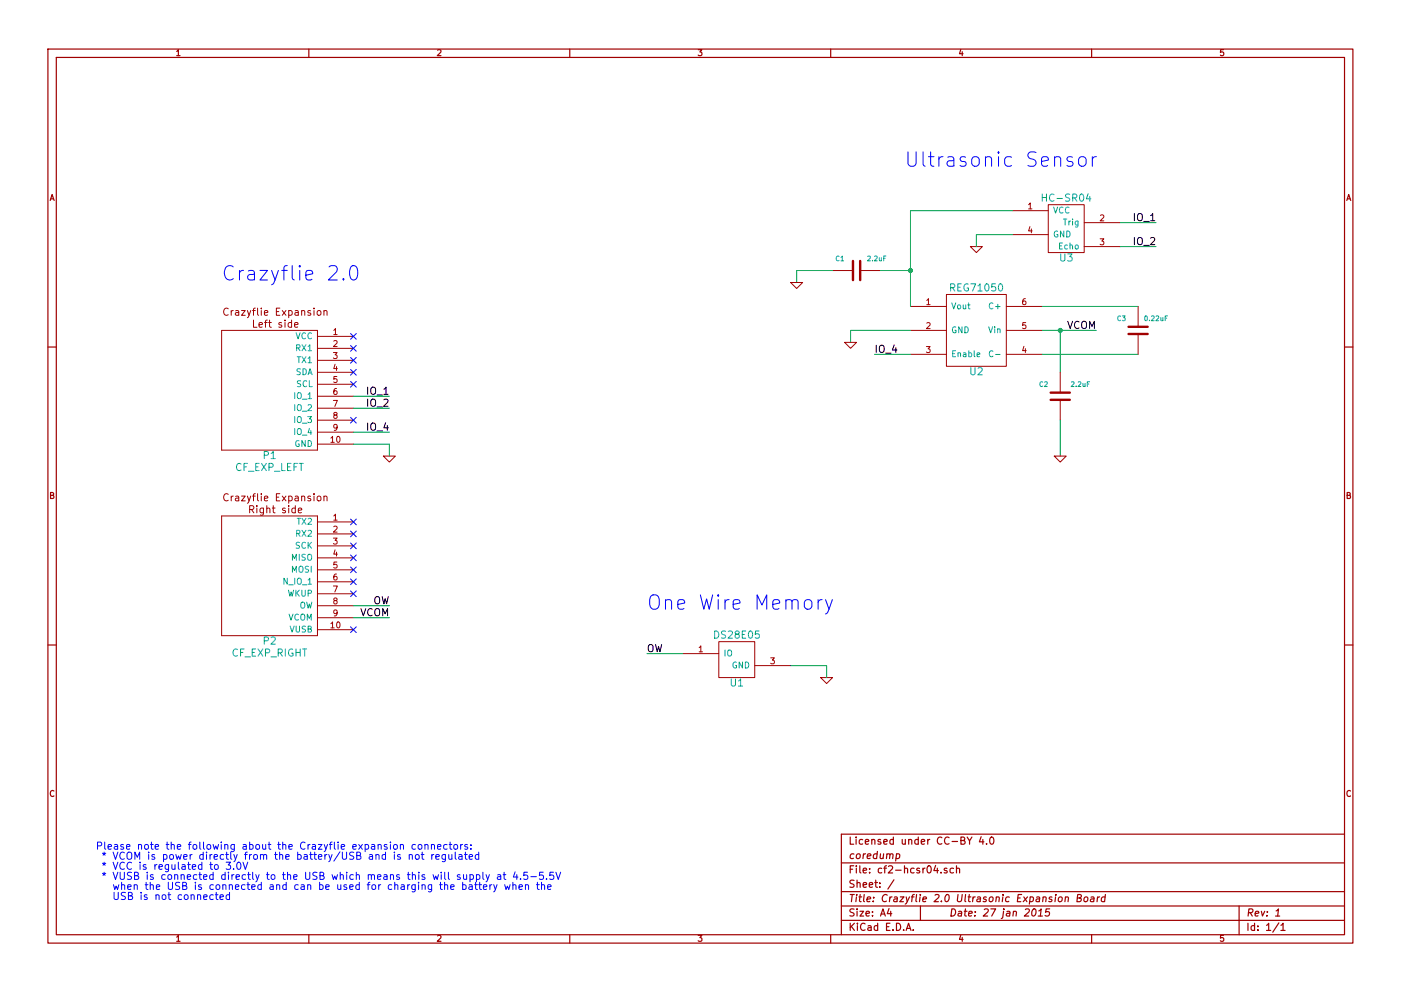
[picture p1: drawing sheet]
EESchema Schematic File Version 2
LIBS:power
LIBS:device
LIBS:transistors
LIBS:conn
LIBS:linear
LIBS:regul
LIBS:74xx
LIBS:cmos4000
LIBS:adc-dac
LIBS:memory
LIBS:xilinx
LIBS:special
LIBS:microcontrollers
LIBS:dsp
LIBS:microchip
LIBS:analog_switches
LIBS:motorola
LIBS:texas
LIBS:intel
LIBS:audio
LIBS:interface
LIBS:digital-audio
LIBS:philips
LIBS:display
LIBS:cypress
LIBS:siliconi
LIBS:opto
LIBS:atmel
LIBS:contrib
LIBS:valves
LIBS:cf2-hcsr04
LIBS:cf2-hcsr04-cache
EELAYER 27 0
EELAYER END
$Descr A4 11693 8268
encoding utf-8
Sheet 1 1
Title "Crazyflie 2.0 Ultrasonic Expansion Board"
Date "27 jan 2015"
Rev "1"
Comp "coredump"
Comment1 "Licensed under CC-BY 4.0"
Comment2 ""
Comment3 ""
Comment4 ""
$EndDescr
$Comp
L CF_EXP_LEFT P1
U 1 1
P 2250 3250
F 0 "P1" H 2250 2700 60  0000 C CNN
F 1 "CF_EXP_LEFT" H 2250 2600 60  0000 C CNN
F 2 "" H 2400 2600 60  0000 C CNN
F 3 "" H 2400 2600 60  0000 C CNN
	1    2250 3250
	1    0    0    -1  
$EndComp
$Comp
L CF_EXP_RIGHT P2
U 1 1
P 2250 4800
F 0 "P2" H 2250 4250 60  0000 C CNN
F 1 "CF_EXP_RIGHT" H 2250 4150 60  0000 C CNN
F 2 "" H 2400 4150 60  0000 C CNN
F 3 "" H 2400 4150 60  0000 C CNN
	1    2250 4800
	1    0    0    -1  
$EndComp
Text Notes 800  7100 0    60   ~ 0
Please note the following about the Crazyflie expansion connectors:\n * VCOM is power directly from the battery/USB and is not regulated\n * VCC is regulated to 3.0V\n * VUSB is connected directly to the USB which means this will supply at 4.5-5.5V\n   when the USB is connected and can be used for charging the battery when the\n   USB is not connected
$Comp
L REG71050 U2
U 1 1
P 8150 2750
F 0 "U2" H 8150 2400 60  0000 C CNN
F 1 "REG71050" H 8150 3100 60  0000 C CNN
F 2 "" H 8150 2750 60  0000 C CNN
F 3 "" H 8150 2750 60  0000 C CNN
	1    8150 2750
	1    0    0    -1  
$EndComp
$Comp
L C C3
U 1 1
P 9500 2750
F 0 "C3" H 9600 2650 40  0000 L CNN
F 1 "0.22uF" H 9250 2650 40  0000 L CNN
F 2 "~" H 9538 2600 30  0000 C CNN
F 3 "~" H 9500 2750 60  0000 C CNN
	1    9500 2750
	-1   0    0    1   
$EndComp
$Comp
L C C1
U 1 1
P 7150 2250
F 0 "C1" V 7250 2350 40  0000 L CNN
F 1 "2.2uF" V 7250 2000 40  0000 L CNN
F 2 "~" H 7188 2100 30  0000 C CNN
F 3 "~" H 7150 2250 60  0000 C CNN
	1    7150 2250
	0    -1   -1   0   
$EndComp
$Comp
L DS28E05 U1
U 1 1
P 6150 5500
F 0 "U1" H 6150 5300 60  0000 C CNN
F 1 "DS28E05" H 6150 5700 60  0000 C CNN
F 2 "" H 6150 5500 60  0000 C CNN
F 3 "" H 6150 5500 60  0000 C CNN
	1    6150 5500
	1    0    0    -1  
$EndComp
Text Label 7300 2950 0    60   ~ 0
IO_4
Text Label 3250 3600 2    60   ~ 0
IO_4
Text Label 9150 2750 2    60   ~ 0
VCOM
Text Label 3250 5150 2    60   ~ 0
VCOM
Text Label 3250 5050 2    60   ~ 0
OW
$Comp
L C C2
U 1 1
P 8850 3300
F 0 "C2" H 8950 3200 40  0000 L CNN
F 1 "2.2uF" H 8600 3200 40  0000 L CNN
F 2 "~" H 8888 3150 30  0000 C CNN
F 3 "~" H 8850 3300 60  0000 C CNN
	1    8850 3300
	-1   0    0    1   
$EndComp
Text Label 5400 5450 0    60   ~ 0
OW
Text Notes 7550 1400 0    120  ~ 0
Ultrasonic Sensor
Text Notes 5400 5100 0    120  ~ 0
One Wire Memory
$Comp
L HC-SR04 U3
U 1 1
P 8900 1900
F 0 "U3" H 8900 1650 60  0000 C CNN
F 1 "HC-SR04" H 8900 2150 60  0000 C CNN
F 2 "" H 8900 1950 60  0000 C CNN
F 3 "" H 8900 1950 60  0000 C CNN
	1    8900 1900
	1    0    0    -1  
$EndComp
Text Label 3250 3300 2    60   ~ 0
IO_1
Text Label 3250 3400 2    60   ~ 0
IO_2
Text Label 9650 1850 2    60   ~ 0
IO_1
Text Label 9650 2050 2    60   ~ 0
IO_2
Text Notes 1850 2350 0    120  ~ 0
Crazyflie 2.0
Wire Wire Line
	8700 2550 9500 2550
Wire Wire Line
	9500 2950 8700 2950
Wire Wire Line
	7600 1750 7600 2550
Wire Wire Line
	7600 1750 8450 1750
Wire Wire Line
	3250 5050 2950 5050
Wire Wire Line
	7600 2950 7300 2950
Wire Wire Line
	2950 3600 3250 3600
Wire Wire Line
	8700 2750 9150 2750
Wire Wire Line
	2950 5150 3250 5150
Wire Wire Line
	6950 2250 6650 2250
Wire Wire Line
	7100 2750 7600 2750
Wire Wire Line
	8850 2750 8850 3100
Connection ~ 8850 2750
Wire Wire Line
	8850 3500 8850 3800
Wire Wire Line
	6600 5550 6900 5550
Wire Wire Line
	5700 5450 5400 5450
Wire Wire Line
	3250 3700 2950 3700
Wire Wire Line
	7350 2250 7600 2250
Connection ~ 7600 2250
Wire Wire Line
	8450 1950 8150 1950
Wire Wire Line
	2950 3300 3250 3300
Wire Wire Line
	2950 3400 3250 3400
Wire Wire Line
	9350 1850 9650 1850
Wire Wire Line
	9350 2050 9650 2050
$Comp
L GND #PWR01
U 1 1
P 3250 3800
F 0 "#PWR01" H 3250 3800 30  0001 C CNN
F 1 "GND" H 3250 3730 30  0001 C CNN
F 2 "" H 3250 3800 60  0000 C CNN
F 3 "" H 3250 3800 60  0000 C CNN
	1    3250 3800
	1    0    0    -1  
$EndComp
Wire Wire Line
	3250 3700 3250 3800
$Comp
L GND #PWR02
U 1 1
P 6900 5650
F 0 "#PWR02" H 6900 5650 30  0001 C CNN
F 1 "GND" H 6900 5580 30  0001 C CNN
F 2 "" H 6900 5650 60  0000 C CNN
F 3 "" H 6900 5650 60  0000 C CNN
	1    6900 5650
	1    0    0    -1  
$EndComp
Wire Wire Line
	6900 5550 6900 5650
Wire Wire Line
	6650 2250 6650 2350
Wire Wire Line
	7100 2750 7100 2850
$Comp
L GND #PWR03
U 1 1
P 8850 3800
F 0 "#PWR03" H 8850 3800 30  0001 C CNN
F 1 "GND" H 8850 3730 30  0001 C CNN
F 2 "" H 8850 3800 60  0000 C CNN
F 3 "" H 8850 3800 60  0000 C CNN
	1    8850 3800
	1    0    0    -1  
$EndComp
$Comp
L GND #PWR04
U 1 1
P 7100 2850
F 0 "#PWR04" H 7100 2850 30  0001 C CNN
F 1 "GND" H 7100 2780 30  0001 C CNN
F 2 "" H 7100 2850 60  0000 C CNN
F 3 "" H 7100 2850 60  0000 C CNN
	1    7100 2850
	1    0    0    -1  
$EndComp
$Comp
L GND #PWR05
U 1 1
P 6650 2350
F 0 "#PWR05" H 6650 2350 30  0001 C CNN
F 1 "GND" H 6650 2280 30  0001 C CNN
F 2 "" H 6650 2350 60  0000 C CNN
F 3 "" H 6650 2350 60  0000 C CNN
	1    6650 2350
	1    0    0    -1  
$EndComp
$Comp
L GND #PWR06
U 1 1
P 8150 2050
F 0 "#PWR06" H 8150 2050 30  0001 C CNN
F 1 "GND" H 8150 1980 30  0001 C CNN
F 2 "" H 8150 2050 60  0000 C CNN
F 3 "" H 8150 2050 60  0000 C CNN
	1    8150 2050
	1    0    0    -1  
$EndComp
Wire Wire Line
	8150 1950 8150 2050
NoConn ~ 2950 2800
NoConn ~ 2950 2900
NoConn ~ 2950 3000
NoConn ~ 2950 3100
NoConn ~ 2950 3200
NoConn ~ 2950 3500
NoConn ~ 2950 4350
NoConn ~ 2950 4450
NoConn ~ 2950 4550
NoConn ~ 2950 4650
NoConn ~ 2950 4750
NoConn ~ 2950 4850
NoConn ~ 2950 4950
NoConn ~ 2950 5250
$EndSCHEMATC
